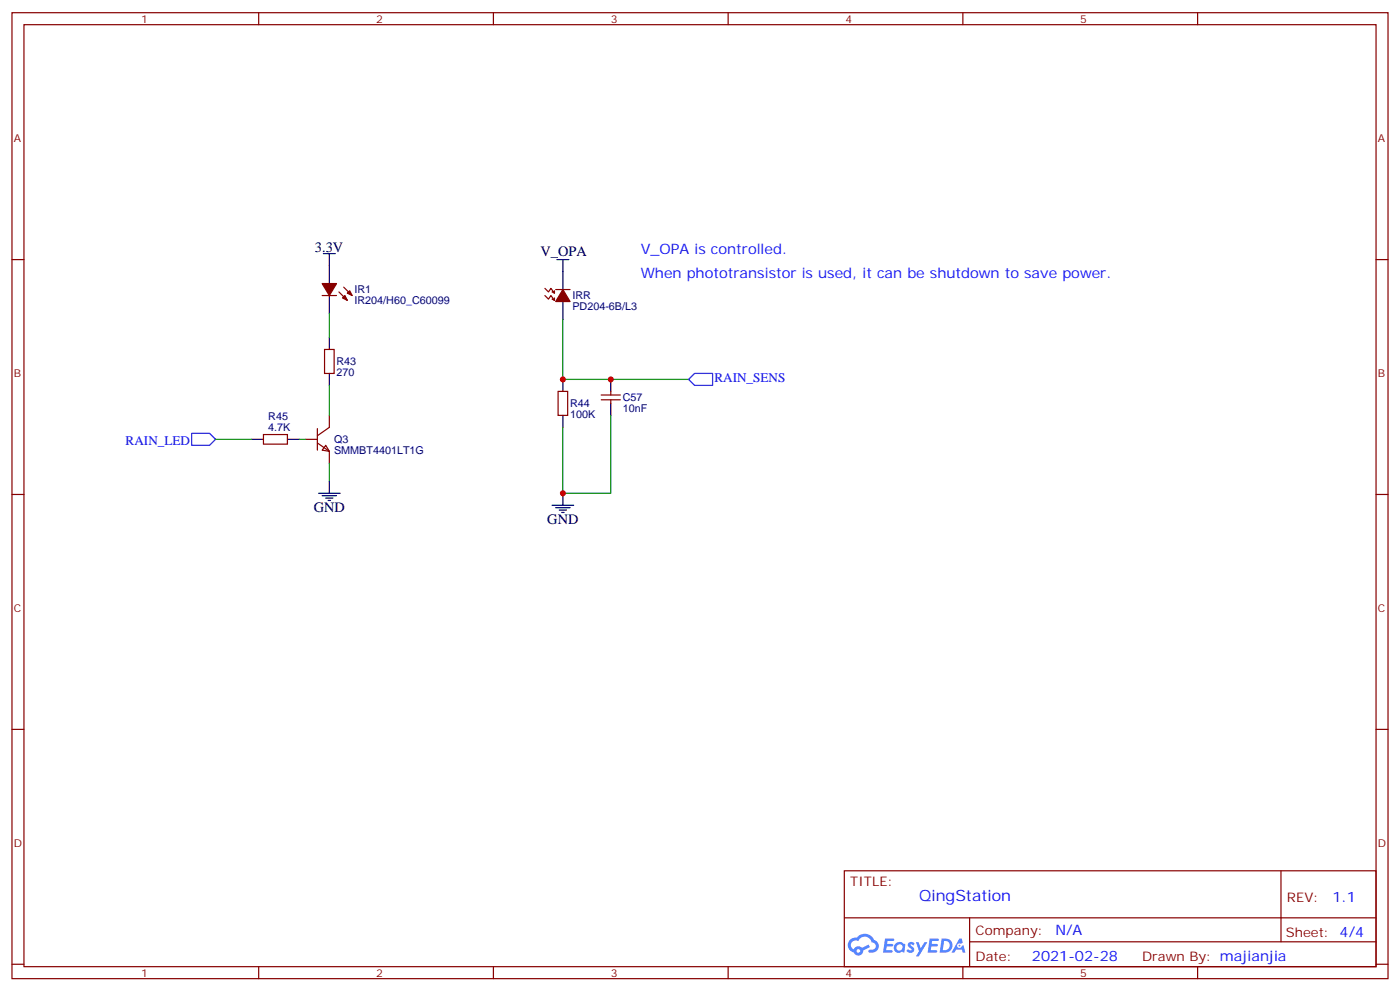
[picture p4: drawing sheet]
<svg xmlns="http://www.w3.org/2000/svg" width="412mm" height="292mm" viewBox="0 0 412 292" stroke-linecap="round" stroke-linejoin="round" font-family="sans-serif">
<g fill="none" stroke="#870000" stroke-width=".35">
<path d="M3.5 3.7h405.4v284.4h-405.4zM7.1 7.3h398.2v277.3h-398.2zM76.2 3.7v3.6M145.3 3.7v3.6M214.5 3.7v3.6M283.6 3.7v3.6M352.8 3.7v3.6M3.5 76.4h3.6M405.3 76.4h3.6M3.5 145.6h3.6M405.3 145.6h3.6M3.5 214.7h3.6"/>
<path d="M405.3 214.7h3.6M248.7 256.3h156.6v28.3h-156.6zM377.3 256.4v20.8M248.7 270.2h156.5M285.6 277.2h119.6M285.6 270.2v14.1M3.5 283.8h3.6M76.2 284.6v3.5M145.3 284.6v3.5M214.5 284.6v3.5M283.6 284.6v3.5M352.8 284.6v3.5"/>
<path d="M405.3 283.8h3.6"/>
</g>
<g fill="#5487ff">
<path d="M267.7 277.5a1.22 1.22 0 0 1 1.7 .3l-.4 .5a.47 .47 0 0 0-.3-.4 .47 .47 0 0 0-.5 .2l.1 .3a1.14 1.14 0 0 1 .8 1.7 1.14 1.14 0 0 1-1.9 0l-.2-.2 .5-.5 .7 .4a.29 .29 0 0 0 .3-.3 .29 .29 0 0 0-.2-.3 1.04 1.04 0 0 1-.6-1.7z"/>
<path d="M260.7 276.3h2.4l.3 .1-.2 .5-1.8 .1-.1 .9h1.5l.3 .3-.3 .4h-1.6l-.2 1.1h1.7l.2 .3-.2 .4h-2.6z"/>
<path d="M273.8 276.3h2.4l.3 .1-.1 .5-1.8 .1-.2 .9h1.6l.3 .3-.4 .4h-1.6l-.1 1.1h1.7l.2 .3-.2 .4h-2.6z"/>
<path d="M282.6 276.3h.7l.3 1.2-.6 .3a.69 .69 0 0 0-1 .3 .69 .69 0 0 0 .4 1 .69 .69 0 0 0 .9-.6l.5-.3 .6 2.2h-.8l-.2-.9h-1.8l-.5 .9h-.8z"/>
<path d="M269.8 277.3h.8l.6 1.9 1.1-1.9h.9l-2.6 4.2h-.8l.9-1.5z"/>
<path d="M277.4 276.3l-.6 4.1h1.3a2.11 2.11 0 0 0 2.5-2.1 2.11 2.11 0 0 0-2.5-2zM278.1 277a1.39 1.39 0 0 1 1.7 1.4 1.39 1.39 0 0 1-1.8 1.3h-.3z"/>
<path d="M263.7 277.9a1.54 1.54 0 0 0-.1 2.1 1.54 1.54 0 0 0 2.2 .2l.6 .2 .3-2.3-.2-.2-.4-.1a1.49 1.49 0 0 0-2.4 .1zM264 278.9a.94 .94 0 0 1 1.8 0 .94 .94 0 0 1-1.8 0z"/>
<path d="M250.4 276.6a2.18 2.18 0 0 0 1.1 3.8 1.44 1.44 0 0 0 1.6 .9 1.44 1.44 0 0 0 1.2-1.5l2-1-.5-.7-1.9 .9a1.47 1.47 0 0 0-2.4 .5 1.39 1.39 0 0 1-.7-2 1.39 1.39 0 0 1 2-.5 2.12 2.12 0 0 1 2.2-1.3 2.12 2.12 0 0 1 1.9 1.7 1.14 1.14 0 0 1 1.1 1.4 1.14 1.14 0 0 1-1.7 .8 .43 .43 0 0 0-.5 .3 .43 .43 0 0 0 .4 .5 1.98 1.98 0 0 0 2.5-1.2 1.98 1.98 0 0 0-1.2-2.5 3.1 3.1 0 0 0-5.3-.7l-.9 .1zM252.3 279.9a.55 .55 0 0 1 1.1 0 .55 .55 0 0 1-1.1 0z"/>
<circle cx="282.6" cy="278.4" r=".26"/>
</g>
<g fill="none" stroke="#000" stroke-width=".35">
<path d="M95.2 74.6h3.6M97 74.6v8.9M164 76.4h3.6M165.8 76.4v8.8M97 87v5.3M97 99.3v3.6M165.8 88.8v5.3M97 109.9v3.6M165.8 111.7v3.5M179.9 111.7v3.5M179.9 118.7v3.6M74.1 129.3h3.5"/>
<path d="M84.7 129.3h3.5M165.8 122.3v3.5M93.8 145.2h6.4M94.9 145.9h4.2M96 146.6h2.1M96.7 147.3h.7M97 141.7v3.5M162.6 148.7h6.4M163.7 149.4h4.2M164.7 150.1h2.2M165.5 150.8h.7M165.8 145.2v3.5"/>
</g>
<g fill="#870000" stroke="#870000" stroke-width=".35">
<path d="M94.9 83.5h4.2l-2.1 3.5z"/>
<path d="M100.9 87.7l.7-.7 .7 1.4z"/>
<path d="M102.3 86.3l.7-.7 .7 1.4z"/>
<path d="M165.8 85.2l2.1 3.6h-4.2z"/>
</g>
<g fill="none" stroke="#870000" stroke-width=".35">
<path d="M94.9 87h4.2M99.8 85.9l2.5 2.5M101.2 84.5l2.5 2.5M160.5 87l1.1 1.1 .7-1.1 1 1.4-.7-.3M160.5 84.9l1.1 1 .7-1 1 1.4-.7-.4M163.3 85.6v.7M163.3 87.7v.7M163.7 85.2h4.2M95.6 102.9h2.8v7h-2.8zM164.4 115.2h2.8v7.1h-2.8zM177.1 117.7h5.6M177.1 116.3h5.6"/>
<path d="M179.9 115.2v1.1M179.9 117.7v1M77.6 127.9h7.1v2.8h-7.1zM90 129.3h3.5M93.5 130.4l3.5 2.5v3.5M93.5 126.2v6.3M96 131.1l1 1.8-2.1-.4zM97 122.3v3.5l-3.5 2.5"/>
</g>
<path d="M97 92.3v7M165.8 94.1v17.6h37M97 113.5v8.8M63.5 129.3h10.6M88.2 129.3h1.8M97 136.4v5.3M179.9 122.3v22.9h-14.1v-19.4" fill="none" stroke="#008700" stroke-width=".35"/>
<path d="M202.8 111.7l1.8-1.8h5.3v3.6h-5.3zM56.4 127.6h5.3l1.8 1.7-1.8 1.8h-5.3z" fill="none" stroke="#00f" stroke-width=".35"/>
<g fill="#c00">
<circle cx="165.8" cy="145.2" r=".88"/>
<circle cx="179.9" cy="111.7" r=".88"/>
<circle cx="165.8" cy="111.7" r=".88"/>
</g>
<text font-size="4.6" fill="#00f" x="270.8" y="265.4">QingStation</text>
<g font-size="4.2">
<text x="92.8" y="74.3">3.3V</text>
<text x="159.3" y="75.4">V_OPA</text>
<text x="92.4" y="150.8">GND</text>
<text x="161.2" y="154.4">GND</text>
</g>
<g font-size="4.2" fill="#00f">
<text x="188.7" y="74.6">V_OPA is controlled.</text>
<text x="188.7" y="81.7">When phototransistor is used, it can be shutdown to save power.</text>
<text x="392.5" y="265.6">1.1</text>
<text x="310.9" y="275.2">N/A</text>
<text x="304" y="283">2021-02-28</text>
</g>
<g font-size="3.9" fill="#00f">
<text x="210.4" y="112.4">RAIN_SENS</text>
<text x="37" y="131.1">RAIN_LED</text>
</g>
<g font-size="3.9" fill="#800">
<text x="250.5" y="260.9">TITLE:</text>
<text x="379.1" y="265.6">REV:</text>
<text x="287.4" y="275.1">Company:</text>
<text x="378.7" y="275.7">Sheet: 4/4</text>
<text x="287.4" y="282.8">Date:</text>
<text x="336.4" y="282.9">Drawn By: majianjia</text>
</g>
<g font-size="3.2" fill="#800">
<text x="41.6" y="6.7">1</text>
<text x="110.8" y="6.7">2</text>
<text x="179.9" y="6.7">3</text>
<text x="249.1" y="6.7">4</text>
<text x="318.2" y="6.7">5</text>
<text x="4.1" y="41.8">A</text>
<text x="405.9" y="41.8">A</text>
<text x="4.1" y="111">B</text>
<text x="405.9" y="111">B</text>
<text x="4.1" y="180.1">C</text>
<text x="405.9" y="180.1">C</text>
<text x="4.1" y="249.3">D</text>
<text x="405.9" y="249.3">D</text>
<text x="41.6" y="287.5">1</text>
<text x="110.8" y="287.5">2</text>
<text x="179.9" y="287.5">3</text>
<text x="249.1" y="287.5">4</text>
<text x="318.2" y="287.5">5</text>
</g>
<g font-size="3.2" fill="#000080">
<text x="104.4" y="89.6">IR204/H60_C60099</text>
<text x="104.4" y="86.4">IR1</text>
<text x="168.6" y="88.1">IRR</text>
<text x="168.6" y="91.3">PD204-6B/L3</text>
<text x="99.1" y="107.5">R43</text>
<text x="99.1" y="110.7">270</text>
<text x="167.9" y="119.9">R44</text>
<text x="183.4" y="118.1">C57</text>
<text x="79" y="123.7">R45</text>
<text x="167.9" y="123.1">100K</text>
<text x="183.4" y="121.3">10nF</text>
<text x="79" y="126.9">4.7K</text>
<text x="98.4" y="130.5">Q3</text>
<text x="98.4" y="133.6">SMMBT4401LT1G</text>
</g>
</svg>
